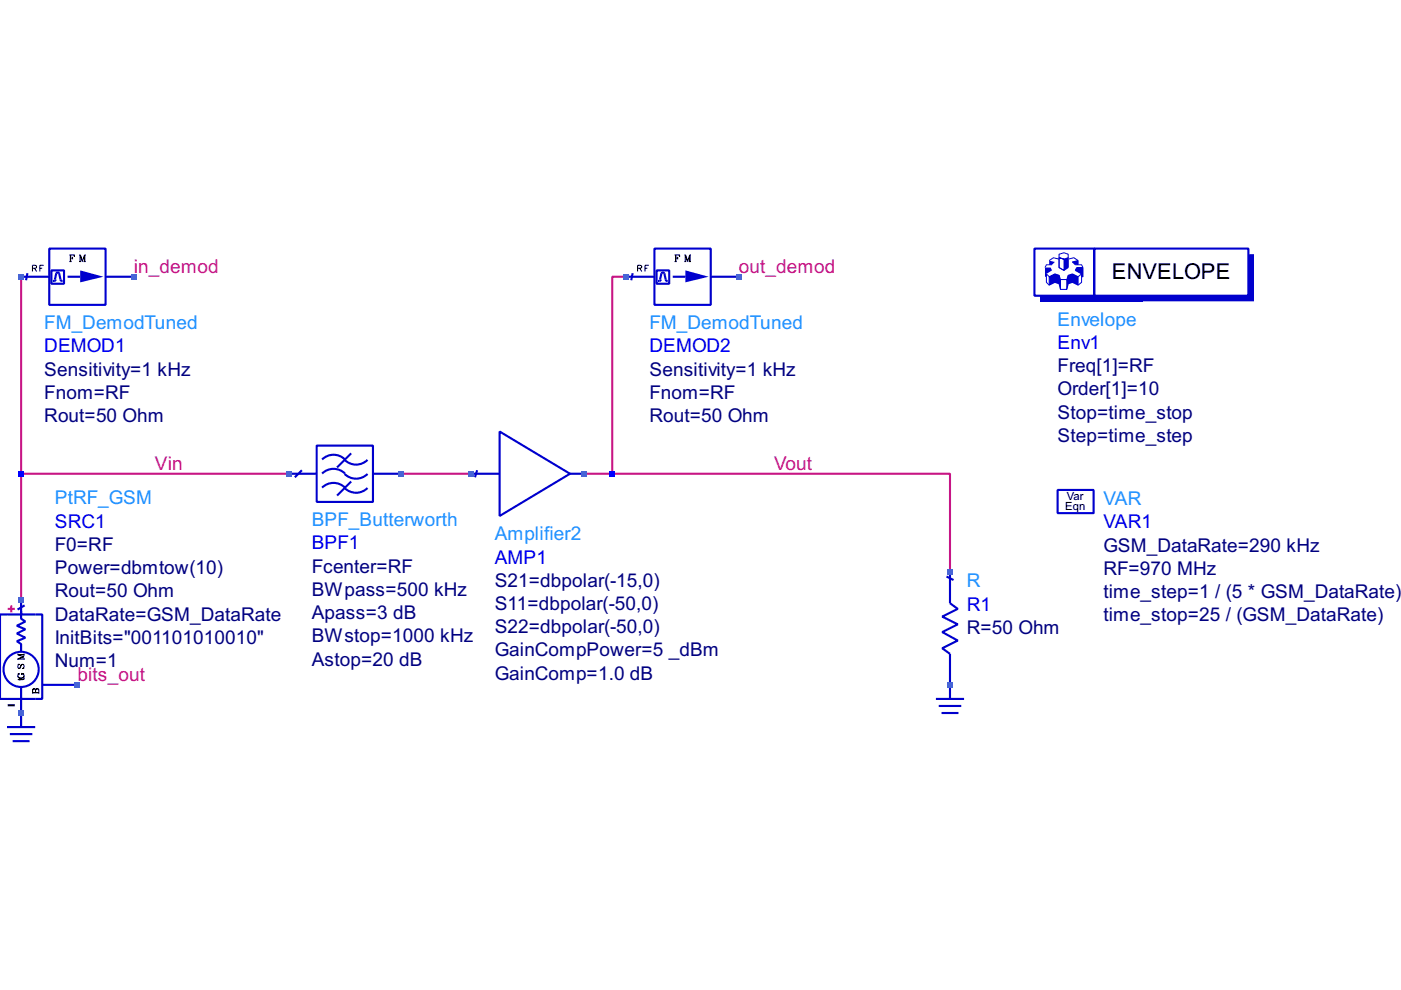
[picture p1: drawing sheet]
<svg xmlns="http://www.w3.org/2000/svg" width="297mm" height="210mm" viewBox="0 0 297 210" stroke-linecap="round" stroke-linejoin="round" font-family="sans-serif">
<path d="M4.5 58.7v68.6M132.8 58.7h-3v41.7M4.5 100.4h56.7M85 100.4h15M123.8 100.4h6M129.8 100.4h71.6v20.9" fill="none" stroke="#c71585" stroke-width=".45"/>
<g fill="none" stroke="#0000cd" stroke-width=".45">
<path d="M4.5 58.7h5.9M10.4 52.7h12v11.9h-12zM10.9 57.3h2.7v2.9h-2.7zM11.8 59.3l-.2 .2-.4 .1M11.9 57.9l-.3 1.4M12 58l.2-.2 .3 .2M12.5 57.9l.4 1.5 .4 .2M14.3 58.7h2.7M22.4 58.7h5.9M101.2 99.7l-.5 1.5M105.9 91.5l15 8.9-15 9zM100 100.4h5.9"/>
<path d="M120.9 100.4h2.9M0 130.3h9v17.9h-9zM4.5 129.5v1.7l.9 .6-1.8 .9 1.8 .7-1.8 .9 1.8 .9-1.8 .8 .9 .6v1.6M4.5 127.3v3M5.2 128.3l-1.5 .9M200.7 122.2l1.5 .8M201.4 121.3v6.6l1.7 1.2-3.3 1.6 3.3 1.7-3.3 1.6 3.3 1.8-3.3 1.6 1.6 1.2v9.6M1.5 154.2h6M2.1 155.6h4.8M2.7 157.1h3.6M4.5 145.7v8.5M9 145.2h7.4"/>
<path d="M198.4 148.2h6M199 149.7h4.8M199.6 151.2h3.6"/>
<circle cx="4.5" cy="141.9" r="3.7"/>
</g>
<g fill="none" stroke="#000" stroke-width=".21">
<path d="M6.9 56.9l.7-.1 .1-.4-.8-.2v1.4M7.3 56.9l.5 .7M8.4 56.9h.5M9.3 56.2h-.9v1.4M14.7 54.1h1.1v.4l-.1-.4M14.7 55.5h.5M14.9 54.1v1.4M15 54.1v1.4M15 54.7h.4M15.4 54.5v.5M16.8 55.5h.4M16.8 54.1h.3l.4 1.2"/>
<path d="M17.7 55.5h.5M17.9 54.1l-.4 1.4-.5-1.4v1.4M17.9 54.1v1.4M17.9 54.1h.3M18 54.1v1.4M3.8 138.8l1.3 .5-1.3 .4h1.3M3.8 138.8h1.3M3.8 138.6v.2M4.9 139.3l-1.1 .4v.2M5.1 138.6v.4M5.1 139.5v.4M3.8 143.4a.75 .75 0 0 0 1.3 0"/>
<path d="M4 142.9h.2h-.4h.2l-.2 .2a.62 .62 0 0 0 .6 .7 .62 .62 0 0 0 .6-.7l-.1-.2M4.2 143.8v.5M4.6 142.9h.5M4.6 142.7v.4M4.7 140.9l-.5 .8a.41 .41 0 0 1-.4-.4 .41 .41 0 0 1 .4-.4h-.4h.2M4.9 143.6l.2 .2-.1 .2-1.2 .1M4.9 141.7h.2h-.4a.42 .42 0 0 0 .5-.6 .42 .42 0 0 0-.8 0l-.3 .6M5.1 143.9l-1.3 .1M6.9 146.3l.3-.2 .3 .2M6.9 146.9h1.3M6.9 146.8h1.3M7.5 146.3l-.2-.3-.3 .1-.1 1"/>
<path d="M7.5 146.8l.1-.7 .4-.1 .2 .3v.8M7.5 146.3l.3-.2 .4 .2"/>
</g>
<path d="M1.6 149.5h1.5" fill="none" stroke="#000" stroke-width=".45"/>
<path d="M1.6 129.1h1.5M2.4 128.3v1.5" fill="none" stroke="#ff4500" stroke-width=".45"/>
<path d="M17 57.3l4.9 1.4-4.9 1.2z" fill="#0000cd"/>
<path d="M5.8 57.9l-.3 1.5M132.8 58.7h6M138.8 52.7h11.9v11.9h-11.9zM139.2 57.3h2.7v2.9h-2.7zM140.1 59.3l-.2 .2-.4 .1M140.8 58l-.3-.2-.2 .2-.4 1.3M140.8 57.9l.4 1.5 .4 .2M142.6 58.7h2.7M150.7 58.7h6" fill="none" stroke="#0000cd" stroke-width=".45"/>
<g fill="none" stroke="#000" stroke-width=".21">
<path d="M135.2 56.9l.7-.1 .1-.4-.8-.2v1.4M135.6 56.9l.5 .7M136.8 56.9h.5M137.6 56.2h-.8v1.4M143 54.1h1.1v.4l-.1-.4M143 55.5h.5M143.2 54.1v1.4M143.3 54.1v1.4M143.3 54.7h.4M143.7 54.5v.5M145.1 55.5h.4M145.1 54.1h.3l.4 1.2"/>
<path d="M146 55.5h.5M146.2 54.1l-.4 1.4-.5-1.4v1.4M146.2 54.1v1.4M146.2 54.1h.3M146.3 54.1v1.4"/>
</g>
<path d="M145.3 57.3l4.9 1.4-4.9 1.2z" fill="#0000cd"/>
<path d="M134.1 57.9l-.3 1.5M219.3 52.7h12.7v10h-12.7zM232 52.7h32.7v10h-32.7z" fill="none" stroke="#0000cd" stroke-width=".45"/>
<g fill="none" stroke="#0000cd" stroke-width=".21">
<path d="M222.5 58.7l1.1-.6v1.8l-1.1 .6zM222.5 58.7l-.6-.6v1.8l.6 .6M223.1 56.1h-1.2l-.3 .6M223.6 58.1l.9 .3v1.8l-.9-.3M224.5 53.9l1.1-.3 .9 .3v.7l-.9 .3-1.1-.3zM224.5 54.6v2.1l1.1 .6 .9-.6v-2.1M224.5 54.9l-1.2-.3-.8 .6M224.5 58.4l.3 .9M224.8 59.3v2.1M224.8 59.3h1.4M226.2 59.3v2.1M226.5 54.9l1.2-.3 .9 .6"/>
<path d="M226.5 58.4l-.3 .9M227.4 58.1l1.2 .6v1.8l-1.2-.6zM227.4 58.1l-.9 .3v1.8l.9-.3M228.6 56.1v-.9l-1.2 .3 .6 .6h1.3l.3 .6M228.6 58.7l.7-.6v1.8l-.7 .6M229.6 56.7v2h-.3M229.6 56.7h-1.3l-.3 .6 1.3 .8M224.5 60.2l.3 1.2M224.8 61.4h1.4M226.5 60.2l-.3 1.2"/>
</g>
<g fill="#0000cd">
<path d="M242.3 62.7h22.4v-8.8h1.2v10h-23.6z"/>
<path d="M220.5 62.7h21.8v1.2h-21.8z"/>
<path d="M225.6 54.9l.9-.3v2.1l-.9 .6z"/>
</g>
<path d="M224.5 54.6l1.1 .3v2.4l-1.1-.6zM224.5 54.6l1.1 .3" fill="none" stroke="#0000cd" stroke-width=".21"/>
<path d="M226.3 58.4v3" fill="none" stroke="#0000cd" stroke-width=".3"/>
<g fill="#0000cd">
<path d="M222.5 58.7l1.1-.6v1.8l-1.1 .6z"/>
<path d="M226.5 58.4l.9-.3v1.8l-.9 .3z"/>
<path d="M227.4 58.1l1.2 .6v1.8l-1.2-.6z"/>
<path d="M228.3 56.7h1.3v2h-.3v-.6l-1.3-.8z"/>
<path d="M227.4 55.5l1.2-.3v.9h-.6z"/>
<path d="M223.6 58.1l.9 .3 .3 .9v2.1l-.3-1.2-.9-.3z"/>
<path d="M222.5 55.2l1.1 .3-.5 .6h-.6z"/>
<path d="M221.6 56.7h1.2l.3 .6-1.2 .8v.6h-.3z"/>
</g>
<path d="M224.2 103.9h7.7v4.9h-7.7z" fill="none" stroke="#0000cd" stroke-width=".45"/>
<path d="M224.4 108.8h7.5v-4.8h.1v5h-7.6z" fill="#0000cd"/>
<path d="M64 99.7l-1.5 1.5M67.1 94.5h12v11.9h-12zM68.3 97.4a3.4 3.4 0 0 1 4.8 0M73.1 97.5a3.4 3.4 0 0 0 4.8 0M74.4 96.1l-2.9 3M61.2 100.4h5.9M68.3 103.4a3.4 3.4 0 0 1 4.8 0M68.3 100.4a3.4 3.4 0 0 1 4.8 0M73.1 103.5a3.4 3.4 0 0 0 4.8 0M73.1 100.5a3.4 3.4 0 0 0 4.8 0M74.4 102.1l-2.9 3M79.1 100.4h5.9" fill="none" stroke="#0000cd" stroke-width=".45"/>
<g fill="#4169e1">
<path d="M3.9 150.6h1.2v1.2h-1.2z"/>
<path d="M3.9 126.7h1.2v1.2h-1.2z"/>
</g>
<path d="M3.9 99.9h1.2v1.1h-1.2z" fill="#00f"/>
<g fill="#4169e1">
<path d="M3.9 58.1h1.2v1.2h-1.2z"/>
<path d="M15.8 144.6h1.2v1.2h-1.2z"/>
<path d="M27.8 58.1h1.1v1.2h-1.1z"/>
<path d="M60.6 99.9h1.2v1.1h-1.2z"/>
<path d="M84.4 99.9h1.2v1.1h-1.2z"/>
<path d="M99.4 99.9h1.2v1.1h-1.2z"/>
<path d="M123.2 99.9h1.2v1.1h-1.2z"/>
</g>
<path d="M129.2 99.9h1.2v1.1h-1.2z" fill="#00f"/>
<g fill="#4169e1">
<path d="M132.2 58.1h1.2v1.2h-1.2z"/>
<path d="M156.1 58.1h1.2v1.2h-1.2z"/>
<path d="M200.8 144.6h1.2v1.2h-1.2z"/>
<path d="M200.8 120.7h1.2v1.2h-1.2z"/>
</g>
<text font-size="4.6" x="235.7" y="59.1">ENVELOPE</text>
<g font-size="4" fill="#c71585">
<text x="28.3" y="57.9">in_demod</text>
<text x="156.7" y="57.9">out_demod</text>
<text x="32.8" y="99.6">Vin</text>
<text x="164.1" y="99.6">Vout</text>
<text x="16.4" y="144.4">bits_out</text>
</g>
<g font-size="4" fill="#1e90ff">
<text x="9.4" y="69.8">FM_DemodTuned</text>
<text x="137.7" y="69.8">FM_DemodTuned</text>
<text x="224.2" y="69.1">Envelope</text>
<text x="11.6" y="107">PtRF_GSM</text>
<text x="233.9" y="107.1">VAR</text>
<text x="66.1" y="111.6">BPF_Butterworth</text>
<text x="104.9" y="114.6">Amplifier2</text>
<text x="205" y="124.6">R</text>
</g>
<g font-size="4" fill="#00f">
<text x="9.4" y="74.7">DEMOD1</text>
<text x="137.7" y="74.7">DEMOD2</text>
<text x="224.2" y="74">Env1</text>
<text x="11.6" y="111.9">SRC1</text>
<text x="233.9" y="112">VAR1</text>
<text x="66.1" y="116.5">BPF1</text>
<text x="104.9" y="119.5">AMP1</text>
<text x="205" y="129.5">R1</text>
</g>
<g font-size="4" fill="#000080">
<text x="9.4" y="79.6">Sensitivity=1 kHz</text>
<text x="137.7" y="79.6">Sensitivity=1 kHz</text>
<text x="224.2" y="78.9">Freq[1]=RF</text>
<text x="224.2" y="83.8">Order[1]=10</text>
<text x="9.4" y="84.6">Fnom=RF</text>
<text x="9.4" y="89.5">Rout=50 Ohm</text>
<text x="137.7" y="84.6">Fnom=RF</text>
<text x="137.7" y="89.5">Rout=50 Ohm</text>
<text x="224.2" y="88.8">Stop=time_stop</text>
<text x="224.2" y="93.7">Step=time_step</text>
<text x="11.6" y="116.8">F0=RF</text>
<text x="233.9" y="116.9">GSM_DataRate=290 kHz</text>
<text x="11.6" y="121.7">Power=dbmtow(10)</text>
<text x="66.1" y="121.4">Fcenter=RF</text>
<text x="104.9" y="124.4">S21=dbpolar(-15,0)</text>
<text x="233.9" y="121.9">RF=970 MHz</text>
<text x="11.6" y="126.6">Rout=50 Ohm</text>
<text x="11.6" y="131.6">DataRate=GSM_DataRate</text>
<text x="66.1" y="126.3">BWpass=500 kHz</text>
<text x="66.1" y="131.3">Apass=3 dB</text>
<text x="104.9" y="129.3">S11=dbpolar(-50,0)</text>
<text x="233.9" y="126.8">time_step=1 / (5 * GSM_DataRate)</text>
<text x="233.9" y="131.7">time_stop=25 / (GSM_DataRate)</text>
<text x="11.6" y="136.5">InitBits=&quot;001101010010&quot;</text>
<text x="66.1" y="136.2">BWstop=1000 kHz</text>
<text x="104.9" y="134.3">S22=dbpolar(-50,0)</text>
<text x="205" y="134.4">R=50 Ohm</text>
<text x="11.6" y="141.4">Num=1</text>
<text x="66.1" y="141.1">Astop=20 dB</text>
<text x="104.9" y="139.2">GainCompPower=5 _dBm</text>
<text x="104.9" y="144.1">GainComp=1.0 dB</text>
</g>
<g font-size="2.4">
<text x="226.2" y="105.9">Var</text>
<text x="225.8" y="108.2">Eqn</text>
</g>
</svg>
